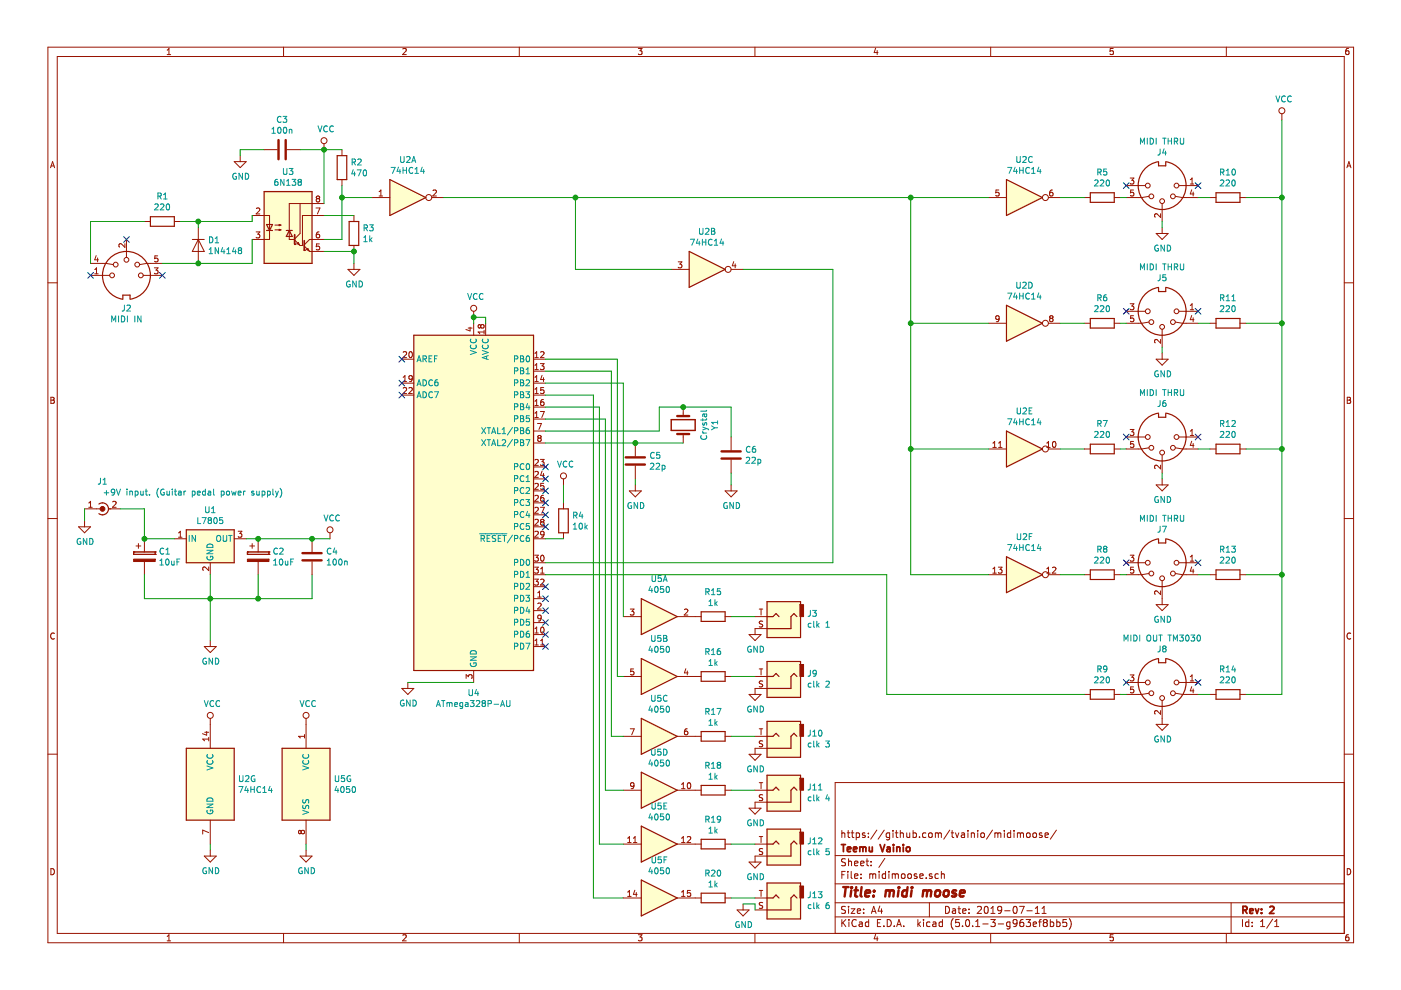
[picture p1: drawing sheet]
EESchema Schematic File Version 4
LIBS:midimoose-cache
EELAYER 26 0
EELAYER END
$Descr A4 11693 8268
encoding utf-8
Sheet 1 1
Title "midi moose"
Date "2019-07-11"
Rev "2"
Comp "Teemu Vainio"
Comment1 "https://github.com/tvainio/midimoose/"
Comment2 ""
Comment3 ""
Comment4 ""
$EndDescr
$Comp
L Isolator:6N138 U3
U 1 1
P 2400 1900
F 0 "U3" H 2400 2367 50  0000 C CNN
F 1 "6N138" H 2400 2276 50  0000 C CNN
F 2 "" H 2690 1600 50  0001 C CNN
F 3 "http://www.onsemi.com/pub/Collateral/HCPL2731-D.pdf" H 2690 1600 50  0001 C CNN
	1    2400 1900
	1    0    0    -1  
$EndComp
$Comp
L Device:R R1
U 1 1
P 1350 1850
F 0 "R1" V 1557 1850 50  0000 C CNN
F 1 "220" V 1466 1850 50  0000 C CNN
F 2 "" V 1280 1850 50  0001 C CNN
F 3 "~" H 1350 1850 50  0001 C CNN
	1    1350 1850
	0    -1   -1   0   
$EndComp
$Comp
L Device:R R5
U 1 1
P 9200 1650
F 0 "R5" V 9407 1650 50  0000 C CNN
F 1 "220" V 9316 1650 50  0000 C CNN
F 2 "" V 9130 1650 50  0001 C CNN
F 3 "~" H 9200 1650 50  0001 C CNN
	1    9200 1650
	0    -1   -1   0   
$EndComp
$Comp
L Device:R R10
U 1 1
P 10250 1650
F 0 "R10" V 10457 1650 50  0000 C CNN
F 1 "220" V 10366 1650 50  0000 C CNN
F 2 "" V 10180 1650 50  0001 C CNN
F 3 "~" H 10250 1650 50  0001 C CNN
	1    10250 1650
	0    -1   -1   0   
$EndComp
$Comp
L Device:R R6
U 1 1
P 9200 2700
F 0 "R6" V 9407 2700 50  0000 C CNN
F 1 "220" V 9316 2700 50  0000 C CNN
F 2 "" V 9130 2700 50  0001 C CNN
F 3 "~" H 9200 2700 50  0001 C CNN
	1    9200 2700
	0    -1   -1   0   
$EndComp
$Comp
L Device:R R7
U 1 1
P 9200 3750
F 0 "R7" V 9407 3750 50  0000 C CNN
F 1 "220" V 9316 3750 50  0000 C CNN
F 2 "" V 9130 3750 50  0001 C CNN
F 3 "~" H 9200 3750 50  0001 C CNN
	1    9200 3750
	0    -1   -1   0   
$EndComp
$Comp
L Device:R R8
U 1 1
P 9200 4800
F 0 "R8" V 9407 4800 50  0000 C CNN
F 1 "220" V 9316 4800 50  0000 C CNN
F 2 "" V 9130 4800 50  0001 C CNN
F 3 "~" H 9200 4800 50  0001 C CNN
	1    9200 4800
	0    -1   -1   0   
$EndComp
$Comp
L Device:R R13
U 1 1
P 10250 4800
F 0 "R13" V 10457 4800 50  0000 C CNN
F 1 "220" V 10366 4800 50  0000 C CNN
F 2 "" V 10180 4800 50  0001 C CNN
F 3 "~" H 10250 4800 50  0001 C CNN
	1    10250 4800
	0    -1   -1   0   
$EndComp
$Comp
L 74xx:74HC14 U2
U 1 1
P 3400 1650
F 0 "U2" H 3400 1967 50  0000 C CNN
F 1 "74HC14" H 3400 1876 50  0000 C CNN
F 2 "" H 3400 1650 50  0001 C CNN
F 3 "http://www.ti.com/lit/gpn/sn74HC14" H 3400 1650 50  0001 C CNN
	1    3400 1650
	1    0    0    -1  
$EndComp
$Comp
L 74xx:74HC14 U2
U 2 1
P 5900 2250
F 0 "U2" H 5900 2567 50  0000 C CNN
F 1 "74HC14" H 5900 2476 50  0000 C CNN
F 2 "" H 5900 2250 50  0001 C CNN
F 3 "http://www.ti.com/lit/gpn/sn74HC14" H 5900 2250 50  0001 C CNN
	2    5900 2250
	1    0    0    -1  
$EndComp
$Comp
L 74xx:74HC14 U2
U 3 1
P 8550 1650
F 0 "U2" H 8550 1967 50  0000 C CNN
F 1 "74HC14" H 8550 1876 50  0000 C CNN
F 2 "" H 8550 1650 50  0001 C CNN
F 3 "http://www.ti.com/lit/gpn/sn74HC14" H 8550 1650 50  0001 C CNN
	3    8550 1650
	1    0    0    -1  
$EndComp
$Comp
L 74xx:74HC14 U2
U 4 1
P 8550 2700
F 0 "U2" H 8550 3017 50  0000 C CNN
F 1 "74HC14" H 8550 2926 50  0000 C CNN
F 2 "" H 8550 2700 50  0001 C CNN
F 3 "http://www.ti.com/lit/gpn/sn74HC14" H 8550 2700 50  0001 C CNN
	4    8550 2700
	1    0    0    -1  
$EndComp
$Comp
L 74xx:74HC14 U2
U 5 1
P 8550 3750
F 0 "U2" H 8550 4067 50  0000 C CNN
F 1 "74HC14" H 8550 3976 50  0000 C CNN
F 2 "" H 8550 3750 50  0001 C CNN
F 3 "http://www.ti.com/lit/gpn/sn74HC14" H 8550 3750 50  0001 C CNN
	5    8550 3750
	1    0    0    -1  
$EndComp
$Comp
L 74xx:74HC14 U2
U 6 1
P 8550 4800
F 0 "U2" H 8550 5117 50  0000 C CNN
F 1 "74HC14" H 8550 5026 50  0000 C CNN
F 2 "" H 8550 4800 50  0001 C CNN
F 3 "http://www.ti.com/lit/gpn/sn74HC14" H 8550 4800 50  0001 C CNN
	6    8550 4800
	1    0    0    -1  
$EndComp
$Comp
L Diode:1N4148 D1
U 1 1
P 1650 2050
F 0 "D1" V 1604 2129 50  0000 L CNN
F 1 "1N4148" V 1695 2129 50  0000 L CNN
F 2 "Diode_THT:D_DO-35_SOD27_P7.62mm_Horizontal" H 1650 1875 50  0001 C CNN
F 3 "http://www.nxp.com/documents/data_sheet/1N4148_1N4448.pdf" H 1650 2050 50  0001 C CNN
	1    1650 2050
	0    1    1    0   
$EndComp
$Comp
L Device:R R3
U 1 1
P 2950 1950
F 0 "R3" H 3020 1996 50  0000 L CNN
F 1 "1k" H 3020 1905 50  0000 L CNN
F 2 "" V 2880 1950 50  0001 C CNN
F 3 "~" H 2950 1950 50  0001 C CNN
	1    2950 1950
	1    0    0    -1  
$EndComp
$Comp
L Device:R R2
U 1 1
P 2850 1400
F 0 "R2" H 2920 1446 50  0000 L CNN
F 1 "470" H 2920 1355 50  0000 L CNN
F 2 "" V 2780 1400 50  0001 C CNN
F 3 "~" H 2850 1400 50  0001 C CNN
	1    2850 1400
	1    0    0    -1  
$EndComp
$Comp
L Device:C C3
U 1 1
P 2350 1250
F 0 "C3" V 2098 1250 50  0000 C CNN
F 1 "100n" V 2189 1250 50  0000 C CNN
F 2 "" H 2388 1100 50  0001 C CNN
F 3 "~" H 2350 1250 50  0001 C CNN
	1    2350 1250
	0    1    1    0   
$EndComp
$Comp
L MCU_Microchip_ATmega:ATmega328P-AU U4
U 1 1
P 3950 4200
F 0 "U4" H 3950 2614 50  0000 C CNN
F 1 "ATmega328P-AU" H 3950 2523 50  0000 C CNN
F 2 "Package_QFP:TQFP-32_7x7mm_P0.8mm" H 3950 4200 50  0001 C CIN
F 3 "http://ww1.microchip.com/downloads/en/DeviceDoc/ATmega328_P%20AVR%20MCU%20with%20picoPower%20Technology%20Data%20Sheet%2040001984A.pdf" H 3950 4200 50  0001 C CNN
	1    3950 4200
	1    0    0    -1  
$EndComp
$Comp
L Device:Crystal Y1
U 1 1
P 5700 3550
F 0 "Y1" H 5700 3818 50  0000 C CNN
F 1 "Crystal" H 5700 3727 50  0000 C CNN
F 2 "" H 5700 3550 50  0001 C CNN
F 3 "~" H 5700 3550 50  0001 C CNN
	1    5700 3550
	0    1    1    0   
$EndComp
$Comp
L Device:C C6
U 1 1
P 6100 3800
F 0 "C6" H 6215 3846 50  0000 L CNN
F 1 "22p" H 6215 3755 50  0000 L CNN
F 2 "" H 6138 3650 50  0001 C CNN
F 3 "~" H 6100 3800 50  0001 C CNN
	1    6100 3800
	1    0    0    -1  
$EndComp
$Comp
L Device:C C5
U 1 1
P 5300 3850
F 0 "C5" H 5415 3896 50  0000 L CNN
F 1 "22p" H 5415 3805 50  0000 L CNN
F 2 "" H 5338 3700 50  0001 C CNN
F 3 "~" H 5300 3850 50  0001 C CNN
	1    5300 3850
	1    0    0    -1  
$EndComp
$Comp
L Device:R R4
U 1 1
P 4700 4350
F 0 "R4" H 4770 4396 50  0000 L CNN
F 1 "10k" H 4770 4305 50  0000 L CNN
F 2 "" V 4630 4350 50  0001 C CNN
F 3 "~" H 4700 4350 50  0001 C CNN
	1    4700 4350
	1    0    0    -1  
$EndComp
$Comp
L Regulator_Linear:L7805 U1
U 1 1
P 1750 4500
F 0 "U1" H 1750 4742 50  0000 C CNN
F 1 "L7805" H 1750 4651 50  0000 C CNN
F 2 "" H 1775 4350 50  0001 L CIN
F 3 "http://www.st.com/content/ccc/resource/technical/document/datasheet/41/4f/b3/b0/12/d4/47/88/CD00000444.pdf/files/CD00000444.pdf/jcr:content/translations/en.CD00000444.pdf" H 1750 4450 50  0001 C CNN
	1    1750 4500
	1    0    0    -1  
$EndComp
$Comp
L Connector:DIN-5_180degree J2
U 1 1
P 1050 2300
F 0 "J2" H 1050 2026 50  0000 C CNN
F 1 "MIDI IN" H 1050 1935 50  0000 C CNN
F 2 "" H 1050 2300 50  0001 C CNN
F 3 "http://www.mouser.com/ds/2/18/40_c091_abd_e-75918.pdf" H 1050 2300 50  0001 C CNN
	1    1050 2300
	1    0    0    -1  
$EndComp
$Comp
L Connector:DIN-5_180degree J4
U 1 1
P 9700 1550
F 0 "J4" H 9700 1276 50  0000 C CNN
F 1 "MIDI THRU" H 9700 1185 50  0000 C CNN
F 2 "" H 9700 1550 50  0001 C CNN
F 3 "http://www.mouser.com/ds/2/18/40_c091_abd_e-75918.pdf" H 9700 1550 50  0001 C CNN
	1    9700 1550
	-1   0    0    1   
$EndComp
$Comp
L Connector:DIN-5_180degree J6
U 1 1
P 9700 3650
F 0 "J6" H 9700 3376 50  0000 C CNN
F 1 "MIDI THRU" H 9700 3285 50  0000 C CNN
F 2 "" H 9700 3650 50  0001 C CNN
F 3 "http://www.mouser.com/ds/2/18/40_c091_abd_e-75918.pdf" H 9700 3650 50  0001 C CNN
	1    9700 3650
	-1   0    0    1   
$EndComp
$Comp
L Connector:DIN-5_180degree J7
U 1 1
P 9700 4700
F 0 "J7" H 9700 4426 50  0000 C CNN
F 1 "MIDI THRU" H 9700 4335 50  0000 C CNN
F 2 "" H 9700 4700 50  0001 C CNN
F 3 "http://www.mouser.com/ds/2/18/40_c091_abd_e-75918.pdf" H 9700 4700 50  0001 C CNN
	1    9700 4700
	-1   0    0    1   
$EndComp
$Comp
L Device:C C4
U 1 1
P 2600 4650
F 0 "C4" H 2715 4696 50  0000 L CNN
F 1 "100n" H 2715 4605 50  0000 L CNN
F 2 "" H 2638 4500 50  0001 C CNN
F 3 "~" H 2600 4650 50  0001 C CNN
	1    2600 4650
	1    0    0    -1  
$EndComp
$Comp
L 74xx:74HC14 U2
U 7 1
P 1750 6550
F 0 "U2" H 1980 6596 50  0000 L CNN
F 1 "74HC14" H 1980 6505 50  0000 L CNN
F 2 "" H 1750 6550 50  0001 C CNN
F 3 "http://www.ti.com/lit/gpn/sn74HC14" H 1750 6550 50  0001 C CNN
	7    1750 6550
	1    0    0    -1  
$EndComp
$Comp
L power:GND #PWR014
U 1 1
P 6100 4050
F 0 "#PWR014" H 6100 3800 50  0001 C CNN
F 1 "GND" H 6105 3877 50  0000 C CNN
F 2 "" H 6100 4050 50  0001 C CNN
F 3 "" H 6100 4050 50  0001 C CNN
	1    6100 4050
	1    0    0    -1  
$EndComp
$Comp
L power:GND #PWR013
U 1 1
P 5300 4050
F 0 "#PWR013" H 5300 3800 50  0001 C CNN
F 1 "GND" H 5305 3877 50  0000 C CNN
F 2 "" H 5300 4050 50  0001 C CNN
F 3 "" H 5300 4050 50  0001 C CNN
	1    5300 4050
	1    0    0    -1  
$EndComp
$Comp
L power:GND #PWR08
U 1 1
P 2950 2200
F 0 "#PWR08" H 2950 1950 50  0001 C CNN
F 1 "GND" H 2955 2027 50  0000 C CNN
F 2 "" H 2950 2200 50  0001 C CNN
F 3 "" H 2950 2200 50  0001 C CNN
	1    2950 2200
	1    0    0    -1  
$EndComp
Wire Wire Line
	2950 2100 2950 2200
Wire Wire Line
	2100 2200 2100 2000
Wire Wire Line
	750  2200 750  1850
Wire Wire Line
	2100 1850 2100 1800
$Comp
L power:GND #PWR04
U 1 1
P 1750 7100
F 0 "#PWR04" H 1750 6850 50  0001 C CNN
F 1 "GND" H 1755 6927 50  0000 C CNN
F 2 "" H 1750 7100 50  0001 C CNN
F 3 "" H 1750 7100 50  0001 C CNN
	1    1750 7100
	1    0    0    -1  
$EndComp
Wire Wire Line
	1350 2200 1650 2200
Wire Wire Line
	1500 1850 1650 1850
Wire Wire Line
	1650 1900 1650 1850
Connection ~ 1650 1850
Wire Wire Line
	1650 1850 2100 1850
$Comp
L power:GND #PWR05
U 1 1
P 2000 1300
F 0 "#PWR05" H 2000 1050 50  0001 C CNN
F 1 "GND" H 2005 1127 50  0000 C CNN
F 2 "" H 2000 1300 50  0001 C CNN
F 3 "" H 2000 1300 50  0001 C CNN
	1    2000 1300
	1    0    0    -1  
$EndComp
Wire Wire Line
	2200 1250 2000 1250
Wire Wire Line
	2000 1250 2000 1300
Wire Wire Line
	2700 1800 2950 1800
Wire Wire Line
	2700 2000 2850 2000
Wire Wire Line
	2850 2000 2850 1650
Wire Wire Line
	2500 1250 2700 1250
Connection ~ 2950 2100
Wire Wire Line
	2700 2100 2950 2100
$Comp
L power:VCC #PWR06
U 1 1
P 2700 1250
F 0 "#PWR06" H 2700 1100 50  0001 C CNN
F 1 "VCC" H 2717 1423 50  0000 C CNN
F 2 "" H 2700 1250 50  0001 C CNN
F 3 "" H 2700 1250 50  0001 C CNN
	1    2700 1250
	1    0    0    -1  
$EndComp
Connection ~ 2700 1250
Wire Wire Line
	2700 1250 2850 1250
Wire Wire Line
	2700 1700 2700 1250
Wire Wire Line
	2850 1650 3100 1650
Connection ~ 2850 1650
Wire Wire Line
	2850 1650 2850 1550
$Comp
L power:VCC #PWR03
U 1 1
P 1750 6050
F 0 "#PWR03" H 1750 5900 50  0001 C CNN
F 1 "VCC" H 1767 6223 50  0000 C CNN
F 2 "" H 1750 6050 50  0001 C CNN
F 3 "" H 1750 6050 50  0001 C CNN
	1    1750 6050
	1    0    0    -1  
$EndComp
Wire Wire Line
	8850 1650 9050 1650
Wire Wire Line
	9350 1650 9400 1650
$Comp
L power:VCC #PWR020
U 1 1
P 10700 1000
F 0 "#PWR020" H 10700 850 50  0001 C CNN
F 1 "VCC" H 10717 1173 50  0000 C CNN
F 2 "" H 10700 1000 50  0001 C CNN
F 3 "" H 10700 1000 50  0001 C CNN
	1    10700 1000
	1    0    0    -1  
$EndComp
$Comp
L power:GND #PWR015
U 1 1
P 9700 1900
F 0 "#PWR015" H 9700 1650 50  0001 C CNN
F 1 "GND" H 9705 1727 50  0000 C CNN
F 2 "" H 9700 1900 50  0001 C CNN
F 3 "" H 9700 1900 50  0001 C CNN
	1    9700 1900
	1    0    0    -1  
$EndComp
Wire Wire Line
	10000 1650 10100 1650
Wire Wire Line
	10700 1000 10700 1650
Wire Wire Line
	10700 1650 10400 1650
Wire Wire Line
	9700 1900 9700 1850
$Comp
L Device:R R11
U 1 1
P 10250 2700
F 0 "R11" V 10457 2700 50  0000 C CNN
F 1 "220" V 10366 2700 50  0000 C CNN
F 2 "" V 10180 2700 50  0001 C CNN
F 3 "~" H 10250 2700 50  0001 C CNN
	1    10250 2700
	0    -1   -1   0   
$EndComp
$Comp
L Connector:DIN-5_180degree J5
U 1 1
P 9700 2600
F 0 "J5" H 9700 2326 50  0000 C CNN
F 1 "MIDI THRU" H 9700 2235 50  0000 C CNN
F 2 "" H 9700 2600 50  0001 C CNN
F 3 "http://www.mouser.com/ds/2/18/40_c091_abd_e-75918.pdf" H 9700 2600 50  0001 C CNN
	1    9700 2600
	-1   0    0    1   
$EndComp
$Comp
L power:GND #PWR016
U 1 1
P 9700 2950
F 0 "#PWR016" H 9700 2700 50  0001 C CNN
F 1 "GND" H 9705 2777 50  0000 C CNN
F 2 "" H 9700 2950 50  0001 C CNN
F 3 "" H 9700 2950 50  0001 C CNN
	1    9700 2950
	1    0    0    -1  
$EndComp
Wire Wire Line
	10000 2700 10100 2700
Wire Wire Line
	10700 2700 10400 2700
Wire Wire Line
	9700 2950 9700 2900
$Comp
L Device:R R12
U 1 1
P 10250 3750
F 0 "R12" V 10457 3750 50  0000 C CNN
F 1 "220" V 10366 3750 50  0000 C CNN
F 2 "" V 10180 3750 50  0001 C CNN
F 3 "~" H 10250 3750 50  0001 C CNN
	1    10250 3750
	0    -1   -1   0   
$EndComp
Wire Wire Line
	10100 3750 10000 3750
Wire Wire Line
	10700 1650 10700 2700
Connection ~ 10700 1650
Wire Wire Line
	10400 3750 10700 3750
Wire Wire Line
	10700 3750 10700 2700
Connection ~ 10700 2700
$Comp
L power:GND #PWR017
U 1 1
P 9700 4000
F 0 "#PWR017" H 9700 3750 50  0001 C CNN
F 1 "GND" H 9705 3827 50  0000 C CNN
F 2 "" H 9700 4000 50  0001 C CNN
F 3 "" H 9700 4000 50  0001 C CNN
	1    9700 4000
	1    0    0    -1  
$EndComp
Wire Wire Line
	9700 3950 9700 4000
Wire Wire Line
	10000 4800 10100 4800
Wire Wire Line
	10400 4800 10700 4800
Wire Wire Line
	10700 4800 10700 3750
Connection ~ 10700 3750
$Comp
L power:GND #PWR018
U 1 1
P 9700 5000
F 0 "#PWR018" H 9700 4750 50  0001 C CNN
F 1 "GND" H 9705 4827 50  0000 C CNN
F 2 "" H 9700 5000 50  0001 C CNN
F 3 "" H 9700 5000 50  0001 C CNN
	1    9700 5000
	1    0    0    -1  
$EndComp
Wire Wire Line
	9350 4800 9400 4800
Wire Wire Line
	9350 3750 9400 3750
Wire Wire Line
	9350 2700 9400 2700
$Comp
L Device:R R9
U 1 1
P 9200 5800
F 0 "R9" V 9407 5800 50  0000 C CNN
F 1 "220" V 9316 5800 50  0000 C CNN
F 2 "" V 9130 5800 50  0001 C CNN
F 3 "~" H 9200 5800 50  0001 C CNN
	1    9200 5800
	0    -1   -1   0   
$EndComp
$Comp
L Device:R R14
U 1 1
P 10250 5800
F 0 "R14" V 10457 5800 50  0000 C CNN
F 1 "220" V 10366 5800 50  0000 C CNN
F 2 "" V 10180 5800 50  0001 C CNN
F 3 "~" H 10250 5800 50  0001 C CNN
	1    10250 5800
	0    -1   -1   0   
$EndComp
$Comp
L Connector:DIN-5_180degree J8
U 1 1
P 9700 5700
F 0 "J8" H 9700 5426 50  0000 C CNN
F 1 "MIDI OUT TM3030" H 9700 5335 50  0000 C CNN
F 2 "" H 9700 5700 50  0001 C CNN
F 3 "http://www.mouser.com/ds/2/18/40_c091_abd_e-75918.pdf" H 9700 5700 50  0001 C CNN
	1    9700 5700
	-1   0    0    1   
$EndComp
Wire Wire Line
	10000 5800 10100 5800
Wire Wire Line
	10400 5800 10700 5800
$Comp
L power:GND #PWR019
U 1 1
P 9700 6000
F 0 "#PWR019" H 9700 5750 50  0001 C CNN
F 1 "GND" H 9705 5827 50  0000 C CNN
F 2 "" H 9700 6000 50  0001 C CNN
F 3 "" H 9700 6000 50  0001 C CNN
	1    9700 6000
	1    0    0    -1  
$EndComp
Wire Wire Line
	9350 5800 9400 5800
Wire Wire Line
	10700 5800 10700 4800
Connection ~ 10700 4800
Wire Wire Line
	8850 2700 9050 2700
Wire Wire Line
	8850 4800 9050 4800
Wire Wire Line
	8850 3750 9050 3750
Wire Wire Line
	7600 1650 7600 2700
Wire Wire Line
	7600 2700 8250 2700
Wire Wire Line
	7600 3750 8250 3750
Connection ~ 7600 2700
Wire Wire Line
	7600 2700 7600 3750
Wire Wire Line
	7600 3750 7600 4800
Wire Wire Line
	7600 4800 8250 4800
Connection ~ 7600 3750
Wire Wire Line
	7600 1650 8250 1650
Wire Wire Line
	3700 1650 4800 1650
Connection ~ 7600 1650
$Comp
L power:VCC #PWR010
U 1 1
P 3950 2650
F 0 "#PWR010" H 3950 2500 50  0001 C CNN
F 1 "VCC" H 3967 2823 50  0000 C CNN
F 2 "" H 3950 2650 50  0001 C CNN
F 3 "" H 3950 2650 50  0001 C CNN
	1    3950 2650
	1    0    0    -1  
$EndComp
$Comp
L power:GND #PWR09
U 1 1
P 3400 5700
F 0 "#PWR09" H 3400 5450 50  0001 C CNN
F 1 "GND" H 3405 5527 50  0000 C CNN
F 2 "" H 3400 5700 50  0001 C CNN
F 3 "" H 3400 5700 50  0001 C CNN
	1    3400 5700
	1    0    0    -1  
$EndComp
Wire Wire Line
	3950 2700 3950 2650
Wire Wire Line
	4050 2700 4050 2650
Wire Wire Line
	4050 2650 3950 2650
Connection ~ 3950 2650
$Comp
L power:GND #PWR02
U 1 1
P 1750 5350
F 0 "#PWR02" H 1750 5100 50  0001 C CNN
F 1 "GND" H 1755 5177 50  0000 C CNN
F 2 "" H 1750 5350 50  0001 C CNN
F 3 "" H 1750 5350 50  0001 C CNN
	1    1750 5350
	1    0    0    -1  
$EndComp
$Comp
L power:VCC #PWR07
U 1 1
P 2750 4500
F 0 "#PWR07" H 2750 4350 50  0001 C CNN
F 1 "VCC" H 2767 4673 50  0000 C CNN
F 2 "" H 2750 4500 50  0001 C CNN
F 3 "" H 2750 4500 50  0001 C CNN
	1    2750 4500
	1    0    0    -1  
$EndComp
Wire Wire Line
	1750 7100 1750 7050
$Comp
L Device:CP C1
U 1 1
P 1200 4650
F 0 "C1" H 1318 4696 50  0000 L CNN
F 1 "10uF" H 1318 4605 50  0000 L CNN
F 2 "" H 1238 4500 50  0001 C CNN
F 3 "~" H 1200 4650 50  0001 C CNN
	1    1200 4650
	1    0    0    -1  
$EndComp
$Comp
L Device:CP C2
U 1 1
P 2150 4650
F 0 "C2" H 2268 4696 50  0000 L CNN
F 1 "10uF" H 2268 4605 50  0000 L CNN
F 2 "" H 2188 4500 50  0001 C CNN
F 3 "~" H 2150 4650 50  0001 C CNN
	1    2150 4650
	1    0    0    -1  
$EndComp
Wire Wire Line
	2600 4500 2750 4500
Connection ~ 2600 4500
$Comp
L Connector:Conn_Coaxial_Power J1
U 1 1
P 800 4250
F 0 "J1" V 1025 4200 50  0000 C CNN
F 1 "+9V input. (Guitar pedal power supply)" V 934 4200 50  0000 R CNN
F 2 "" H 800 4200 50  0001 C CNN
F 3 "~" H 800 4200 50  0001 C CNN
	1    800  4250
	0    -1   -1   0   
$EndComp
$Comp
L power:GND #PWR01
U 1 1
P 700 4350
F 0 "#PWR01" H 700 4100 50  0001 C CNN
F 1 "GND" H 705 4177 50  0000 C CNN
F 2 "" H 700 4350 50  0001 C CNN
F 3 "" H 700 4350 50  0001 C CNN
	1    700  4350
	1    0    0    -1  
$EndComp
Wire Wire Line
	700  4350 700  4250
Connection ~ 1200 4500
Wire Wire Line
	1200 4250 1200 4500
Wire Wire Line
	6100 4050 6100 3950
Wire Wire Line
	6100 3400 6100 3650
Wire Wire Line
	6100 3400 5700 3400
Wire Wire Line
	4550 3700 5300 3700
Wire Wire Line
	5300 3700 5700 3700
Connection ~ 5300 3700
Wire Wire Line
	5300 4000 5300 4050
Wire Wire Line
	5700 3400 5500 3400
Wire Wire Line
	5500 3400 5500 3600
Connection ~ 5700 3400
Wire Wire Line
	6200 2250 6950 2250
Wire Wire Line
	6950 2250 6950 4700
Wire Wire Line
	5600 2250 4800 2250
Wire Wire Line
	4800 2250 4800 1650
Connection ~ 4800 1650
Wire Wire Line
	4800 1650 7600 1650
NoConn ~ 4550 5400
NoConn ~ 4550 5300
NoConn ~ 4550 5200
NoConn ~ 4550 5100
Wire Wire Line
	4550 4700 6950 4700
$Comp
L power:GND #PWR011
U 1 1
P 2550 7100
F 0 "#PWR011" H 2550 6850 50  0001 C CNN
F 1 "GND" H 2555 6927 50  0000 C CNN
F 2 "" H 2550 7100 50  0001 C CNN
F 3 "" H 2550 7100 50  0001 C CNN
	1    2550 7100
	1    0    0    -1  
$EndComp
Wire Wire Line
	4550 4500 4700 4500
$Comp
L power:VCC #PWR012
U 1 1
P 4700 4050
F 0 "#PWR012" H 4700 3900 50  0001 C CNN
F 1 "VCC" H 4717 4223 50  0000 C CNN
F 2 "" H 4700 4050 50  0001 C CNN
F 3 "" H 4700 4050 50  0001 C CNN
	1    4700 4050
	1    0    0    -1  
$EndComp
NoConn ~ 4550 3900
NoConn ~ 4550 4000
NoConn ~ 4550 4100
NoConn ~ 4550 4200
NoConn ~ 4550 4300
NoConn ~ 4550 4400
NoConn ~ 4550 4900
NoConn ~ 4550 5000
NoConn ~ 3350 3300
NoConn ~ 3350 3200
NoConn ~ 3350 3000
Wire Wire Line
	1200 1850 750  1850
Connection ~ 1650 2200
Wire Wire Line
	1650 2200 2100 2200
Wire Wire Line
	1750 5350 1750 5000
Wire Wire Line
	1750 5000 1200 5000
Wire Wire Line
	1200 5000 1200 4800
Wire Wire Line
	1750 4800 1750 5000
Connection ~ 1750 5000
Wire Wire Line
	2150 4800 2150 5000
Wire Wire Line
	2150 5000 1750 5000
Wire Wire Line
	2600 4800 2600 5000
Wire Wire Line
	2600 5000 2150 5000
Connection ~ 2150 5000
Wire Wire Line
	2150 4500 2600 4500
Connection ~ 2150 4500
Wire Wire Line
	2050 4500 2150 4500
NoConn ~ 1050 2000
NoConn ~ 750  2300
NoConn ~ 1350 2300
NoConn ~ 9400 1550
NoConn ~ 10000 1550
NoConn ~ 10000 2600
NoConn ~ 9400 2600
NoConn ~ 9400 3650
NoConn ~ 10000 3650
NoConn ~ 10000 4700
NoConn ~ 9400 4700
NoConn ~ 9400 5700
NoConn ~ 10000 5700
Wire Wire Line
	3400 5700 3950 5700
Wire Wire Line
	1200 4500 1450 4500
Wire Wire Line
	1000 4250 1200 4250
$Comp
L 4xxx:4050 U5
U 1 1
P 5500 5150
F 0 "U5" H 5500 5467 50  0000 C CNN
F 1 "4050" H 5500 5376 50  0000 C CNN
F 2 "" H 5500 5150 50  0001 C CNN
F 3 "http://www.intersil.com/content/dam/intersil/documents/cd40/cd4050bms.pdf" H 5500 5150 50  0001 C CNN
	1    5500 5150
	1    0    0    -1  
$EndComp
$Comp
L 4xxx:4050 U5
U 2 1
P 5500 5650
F 0 "U5" H 5500 5967 50  0000 C CNN
F 1 "4050" H 5500 5876 50  0000 C CNN
F 2 "" H 5500 5650 50  0001 C CNN
F 3 "http://www.intersil.com/content/dam/intersil/documents/cd40/cd4050bms.pdf" H 5500 5650 50  0001 C CNN
	2    5500 5650
	1    0    0    -1  
$EndComp
$Comp
L 4xxx:4050 U5
U 3 1
P 5500 6150
F 0 "U5" H 5500 6467 50  0000 C CNN
F 1 "4050" H 5500 6376 50  0000 C CNN
F 2 "" H 5500 6150 50  0001 C CNN
F 3 "http://www.intersil.com/content/dam/intersil/documents/cd40/cd4050bms.pdf" H 5500 6150 50  0001 C CNN
	3    5500 6150
	1    0    0    -1  
$EndComp
$Comp
L 4xxx:4050 U5
U 4 1
P 5500 6600
F 0 "U5" H 5500 6917 50  0000 C CNN
F 1 "4050" H 5500 6826 50  0000 C CNN
F 2 "" H 5500 6600 50  0001 C CNN
F 3 "http://www.intersil.com/content/dam/intersil/documents/cd40/cd4050bms.pdf" H 5500 6600 50  0001 C CNN
	4    5500 6600
	1    0    0    -1  
$EndComp
$Comp
L 4xxx:4050 U5
U 5 1
P 5500 7050
F 0 "U5" H 5500 7367 50  0000 C CNN
F 1 "4050" H 5500 7276 50  0000 C CNN
F 2 "" H 5500 7050 50  0001 C CNN
F 3 "http://www.intersil.com/content/dam/intersil/documents/cd40/cd4050bms.pdf" H 5500 7050 50  0001 C CNN
	5    5500 7050
	1    0    0    -1  
$EndComp
$Comp
L 4xxx:4050 U5
U 6 1
P 5500 7500
F 0 "U5" H 5500 7817 50  0000 C CNN
F 1 "4050" H 5500 7726 50  0000 C CNN
F 2 "" H 5500 7500 50  0001 C CNN
F 3 "http://www.intersil.com/content/dam/intersil/documents/cd40/cd4050bms.pdf" H 5500 7500 50  0001 C CNN
	6    5500 7500
	1    0    0    -1  
$EndComp
$Comp
L 4xxx:4050 U5
U 7 1
P 2550 6550
F 0 "U5" H 2780 6596 50  0000 L CNN
F 1 "4050" H 2780 6505 50  0000 L CNN
F 2 "" H 2550 6550 50  0001 C CNN
F 3 "http://www.intersil.com/content/dam/intersil/documents/cd40/cd4050bms.pdf" H 2550 6550 50  0001 C CNN
	7    2550 6550
	1    0    0    -1  
$EndComp
Wire Wire Line
	4550 4800 7400 4800
Wire Wire Line
	7400 4800 7400 5800
Wire Wire Line
	7400 5800 9050 5800
$Comp
L Device:R R15
U 1 1
P 5950 5150
F 0 "R15" V 5743 5150 50  0000 C CNN
F 1 "1k" V 5834 5150 50  0000 C CNN
F 2 "" V 5880 5150 50  0001 C CNN
F 3 "~" H 5950 5150 50  0001 C CNN
	1    5950 5150
	0    1    1    0   
$EndComp
$Comp
L Device:R R16
U 1 1
P 5950 5650
F 0 "R16" V 5743 5650 50  0000 C CNN
F 1 "1k" V 5834 5650 50  0000 C CNN
F 2 "" V 5880 5650 50  0001 C CNN
F 3 "~" H 5950 5650 50  0001 C CNN
	1    5950 5650
	0    1    1    0   
$EndComp
$Comp
L Device:R R17
U 1 1
P 5950 6150
F 0 "R17" V 5743 6150 50  0000 C CNN
F 1 "1k" V 5834 6150 50  0000 C CNN
F 2 "" V 5880 6150 50  0001 C CNN
F 3 "~" H 5950 6150 50  0001 C CNN
	1    5950 6150
	0    1    1    0   
$EndComp
$Comp
L Device:R R18
U 1 1
P 5950 6600
F 0 "R18" V 5743 6600 50  0000 C CNN
F 1 "1k" V 5834 6600 50  0000 C CNN
F 2 "" V 5880 6600 50  0001 C CNN
F 3 "~" H 5950 6600 50  0001 C CNN
	1    5950 6600
	0    1    1    0   
$EndComp
$Comp
L Device:R R19
U 1 1
P 5950 7050
F 0 "R19" V 5743 7050 50  0000 C CNN
F 1 "1k" V 5834 7050 50  0000 C CNN
F 2 "" V 5880 7050 50  0001 C CNN
F 3 "~" H 5950 7050 50  0001 C CNN
	1    5950 7050
	0    1    1    0   
$EndComp
$Comp
L Device:R R20
U 1 1
P 5950 7500
F 0 "R20" V 5743 7500 50  0000 C CNN
F 1 "1k" V 5834 7500 50  0000 C CNN
F 2 "" V 5880 7500 50  0001 C CNN
F 3 "~" H 5950 7500 50  0001 C CNN
	1    5950 7500
	0    1    1    0   
$EndComp
Wire Wire Line
	2550 7050 2550 7100
$Comp
L power:VCC #PWR0101
U 1 1
P 2550 6050
F 0 "#PWR0101" H 2550 5900 50  0001 C CNN
F 1 "VCC" H 2567 6223 50  0000 C CNN
F 2 "" H 2550 6050 50  0001 C CNN
F 3 "" H 2550 6050 50  0001 C CNN
	1    2550 6050
	1    0    0    -1  
$EndComp
Wire Wire Line
	4700 4050 4700 4200
Wire Wire Line
	4550 3600 5500 3600
$Comp
L Connector:AudioJack2_Ground J3
U 1 1
P 6500 5150
F 0 "J3" H 6267 5129 50  0000 R CNN
F 1 "clk 1" H 6267 5220 50  0000 R CNN
F 2 "" H 6500 5150 50  0001 C CNN
F 3 "~" H 6500 5150 50  0001 C CNN
	1    6500 5150
	-1   0    0    1   
$EndComp
$Comp
L Connector:AudioJack2_Ground J9
U 1 1
P 6500 5650
F 0 "J9" H 6267 5629 50  0000 R CNN
F 1 "clk 2" H 6267 5720 50  0000 R CNN
F 2 "" H 6500 5650 50  0001 C CNN
F 3 "~" H 6500 5650 50  0001 C CNN
	1    6500 5650
	-1   0    0    1   
$EndComp
$Comp
L Connector:AudioJack2_Ground J10
U 1 1
P 6500 6150
F 0 "J10" H 6267 6129 50  0000 R CNN
F 1 "clk 3" H 6267 6220 50  0000 R CNN
F 2 "" H 6500 6150 50  0001 C CNN
F 3 "~" H 6500 6150 50  0001 C CNN
	1    6500 6150
	-1   0    0    1   
$EndComp
$Comp
L Connector:AudioJack2_Ground J11
U 1 1
P 6500 6600
F 0 "J11" H 6267 6579 50  0000 R CNN
F 1 "clk 4" H 6267 6670 50  0000 R CNN
F 2 "" H 6500 6600 50  0001 C CNN
F 3 "~" H 6500 6600 50  0001 C CNN
	1    6500 6600
	-1   0    0    1   
$EndComp
$Comp
L Connector:AudioJack2_Ground J12
U 1 1
P 6500 7050
F 0 "J12" H 6267 7029 50  0000 R CNN
F 1 "clk 5" H 6267 7120 50  0000 R CNN
F 2 "" H 6500 7050 50  0001 C CNN
F 3 "~" H 6500 7050 50  0001 C CNN
	1    6500 7050
	-1   0    0    1   
$EndComp
$Comp
L Connector:AudioJack2_Ground J13
U 1 1
P 6500 7500
F 0 "J13" H 6267 7479 50  0000 R CNN
F 1 "clk 6" H 6267 7570 50  0000 R CNN
F 2 "" H 6500 7500 50  0001 C CNN
F 3 "~" H 6500 7500 50  0001 C CNN
	1    6500 7500
	-1   0    0    1   
$EndComp
Wire Wire Line
	6100 5150 6300 5150
Wire Wire Line
	6100 5650 6300 5650
Wire Wire Line
	6100 6150 6300 6150
Wire Wire Line
	6100 6600 6300 6600
$Comp
L power:GND #PWR026
U 1 1
P 6300 7150
F 0 "#PWR026" H 6300 6900 50  0001 C CNN
F 1 "GND" H 6305 6977 50  0000 C CNN
F 2 "" H 6300 7150 50  0001 C CNN
F 3 "" H 6300 7150 50  0001 C CNN
	1    6300 7150
	1    0    0    -1  
$EndComp
$Comp
L power:GND #PWR025
U 1 1
P 6300 6700
F 0 "#PWR025" H 6300 6450 50  0001 C CNN
F 1 "GND" H 6305 6527 50  0000 C CNN
F 2 "" H 6300 6700 50  0001 C CNN
F 3 "" H 6300 6700 50  0001 C CNN
	1    6300 6700
	1    0    0    -1  
$EndComp
$Comp
L power:GND #PWR024
U 1 1
P 6300 6250
F 0 "#PWR024" H 6300 6000 50  0001 C CNN
F 1 "GND" H 6305 6077 50  0000 C CNN
F 2 "" H 6300 6250 50  0001 C CNN
F 3 "" H 6300 6250 50  0001 C CNN
	1    6300 6250
	1    0    0    -1  
$EndComp
$Comp
L power:GND #PWR023
U 1 1
P 6300 5750
F 0 "#PWR023" H 6300 5500 50  0001 C CNN
F 1 "GND" H 6305 5577 50  0000 C CNN
F 2 "" H 6300 5750 50  0001 C CNN
F 3 "" H 6300 5750 50  0001 C CNN
	1    6300 5750
	1    0    0    -1  
$EndComp
$Comp
L power:GND #PWR022
U 1 1
P 6300 5250
F 0 "#PWR022" H 6300 5000 50  0001 C CNN
F 1 "GND" H 6305 5077 50  0000 C CNN
F 2 "" H 6300 5250 50  0001 C CNN
F 3 "" H 6300 5250 50  0001 C CNN
	1    6300 5250
	1    0    0    -1  
$EndComp
$Comp
L power:GND #PWR021
U 1 1
P 6200 7550
F 0 "#PWR021" H 6200 7300 50  0001 C CNN
F 1 "GND" H 6205 7377 50  0000 C CNN
F 2 "" H 6200 7550 50  0001 C CNN
F 3 "" H 6200 7550 50  0001 C CNN
	1    6200 7550
	1    0    0    -1  
$EndComp
Wire Wire Line
	6100 7050 6300 7050
Wire Wire Line
	6300 7500 6100 7500
Wire Wire Line
	6200 7550 6300 7550
Wire Wire Line
	6300 7550 6300 7600
Wire Wire Line
	4550 3200 5200 3200
Wire Wire Line
	5200 3200 5200 5150
Wire Wire Line
	5200 5650 5150 5650
Wire Wire Line
	5150 5650 5150 3000
Wire Wire Line
	5150 3000 4550 3000
Wire Wire Line
	4550 3100 5100 3100
Wire Wire Line
	5100 3100 5100 6150
Wire Wire Line
	5100 6150 5200 6150
Wire Wire Line
	4550 3500 5050 3500
Wire Wire Line
	5050 3500 5050 6600
Wire Wire Line
	5050 6600 5200 6600
Wire Wire Line
	4550 3400 5000 3400
Wire Wire Line
	5000 3400 5000 7050
Wire Wire Line
	5000 7050 5200 7050
Wire Wire Line
	5200 7500 4950 7500
Wire Wire Line
	4950 7500 4950 3300
Wire Wire Line
	4950 3300 4550 3300
$EndSCHEMATC
